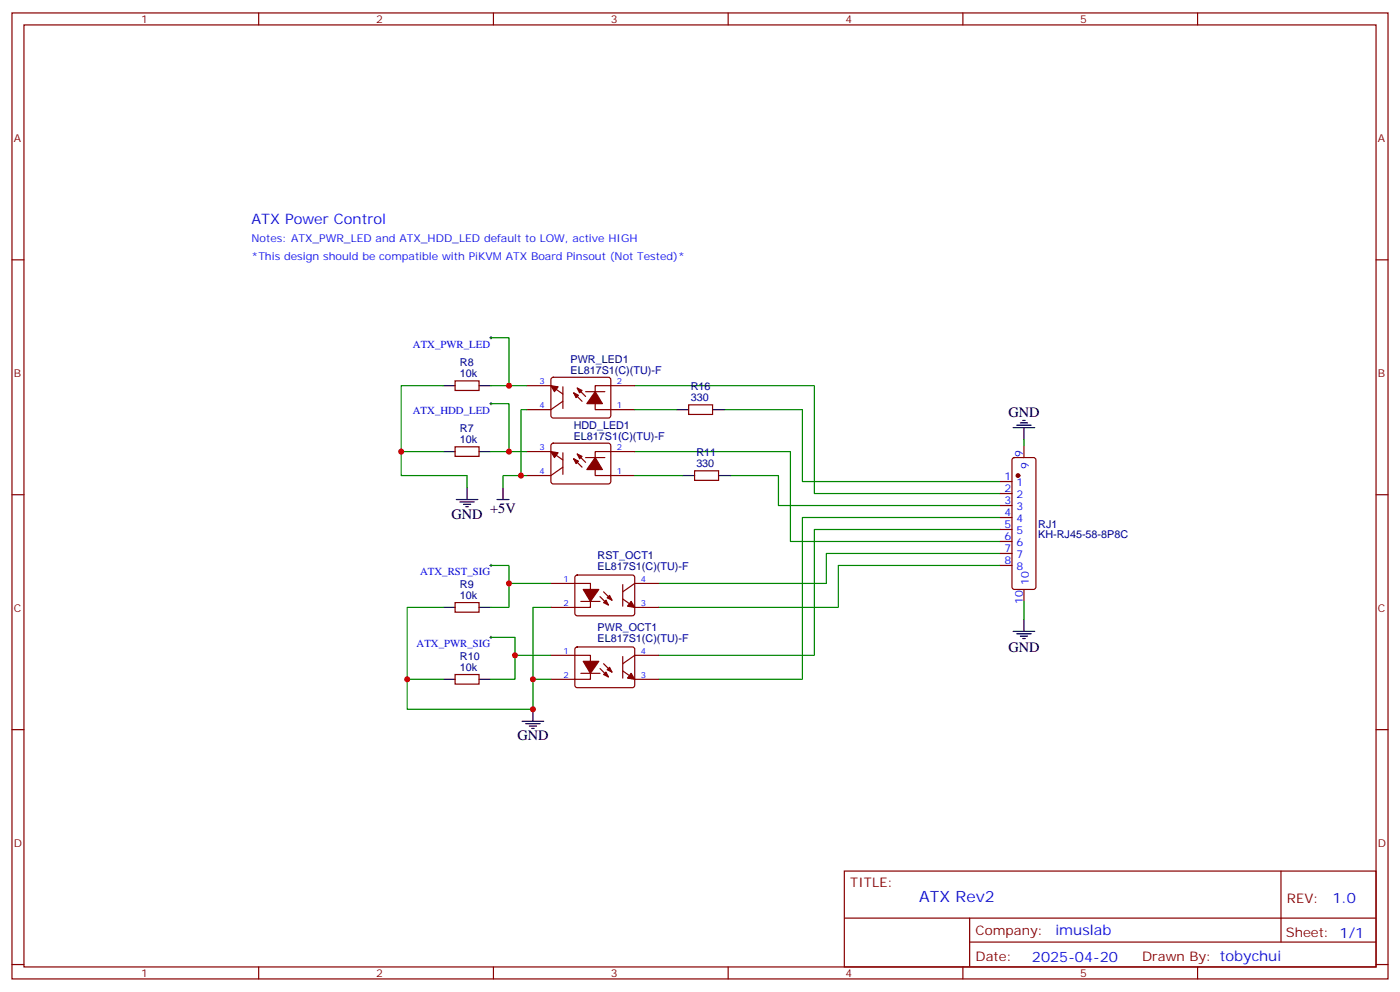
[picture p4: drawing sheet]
<svg xmlns="http://www.w3.org/2000/svg" width="412mm" height="292mm" viewBox="0 0 412 292" stroke-linecap="round" stroke-linejoin="round" font-family="sans-serif">
<g fill="none" stroke="#870000" stroke-width=".35">
<path d="M3.5 3.8h405.4v284.3h-405.4zM7.1 7.3h398.2v277.3h-398.2zM76.2 3.8v3.5M145.3 3.8v3.5M214.5 3.8v3.5M283.6 3.8v3.5M352.8 3.8v3.5M3.5 76.5h3.6M405.3 76.5h3.6M134.1 112.1h7v2.8h-7zM155.2 113.5h7.1l3.5 2.5M162.5 111.3l.5-.2h16.5l.4 .7v10.8l-.7 .4h-16.5l-.4-.7v-10.5z"/>
<path d="M165.8 113.9v6.3M165.8 118.1l-3.5 2.5h-7.1M169 115.6l2.4 2.5M170 114.2l2.5 2.5M172.5 115.3h5.7M187 113.5h-11.7v7.1h11.7M202.8 119.2h7.1v2.8h-7.1zM134.1 131.5h7v2.8h-7zM155.2 132.9h7.1l3.5 2.5M162.5 130.7l.5-.2h16.5l.4 .7v10.8l-.7 .5-16.5-.1-.4-.7v-10.5zM165.8 137.5l-3.5 2.5h-7.1M165.8 133.3v6.3"/>
<path d="M169 135l2.4 2.5M170 133.6l2.5 2.5M172.5 134.7h5.7M187 132.9h-11.7v7.1h11.7M204.6 138.6h7.1v2.8h-7.1zM298.3 134.9l.5-.2h5.6l.5 .2 .3 .5v37.4l-.3 .5-.5 .2h-5.6l-.5-.2-.2-.5v-37.4zM301.6 131.2v3.5M3.5 145.6h3.6M294.6 141.7h3.5M294.6 145.3h3.5M294.6 148.8h3.5M294.6 152.3h3.5"/>
<path d="M294.6 155.9h3.5M294.6 159.4h3.5M405.3 145.6h3.6M134.1 177.4h7v2.8h-7zM162.3 171.7h11.6v7.1h-11.6M169.6 169.5l.4-.2h16.5l.5 .7-.1 10.8-.6 .5-16.5-.1-.5-.6v-10.6zM171.1 177h5.6M176.7 175.6l2.5 2.5M177.8 174.2l2.5 2.5M183.4 176.3l3.6 2.5h7M183.4 172.1v6.3M194 171.7h-7l-3.6 2.5"/>
<path d="M294.6 162.9h3.5M294.6 166.4h3.5M301.6 173.5v3.5M134.1 198.5h7v2.9h-7zM162.3 192.9h11.6v7.1h-11.6M169.6 190.6l.4-.2 16.5 .1 .5 .6-.1 10.9-.6 .4h-16.5l-.5-.7v-10.6zM171.1 198.2h5.6M176.7 196.8l2.5 2.4M177.8 195.4l2.5 2.4M183.4 193.3v6.3M183.4 197.5l3.6 2.5h7M194 192.9h-7l-3.6 2.5"/>
<path d="M3.5 214.8h3.6M405.3 214.8h3.6M248.7 256.4h156.6v28.2h-156.6zM377.3 256.4v20.9M248.7 270.2h156.5M285.6 277.3h119.6M285.6 270.2v14.2M3.5 283.9h3.6M76.2 284.6v3.5M145.3 284.6v3.5M214.5 284.6v3.5M283.6 284.6v3.5"/>
<path d="M352.8 284.6v3.5M405.3 283.9h3.6"/>
</g>
<g fill="none" stroke="#008700" stroke-width=".35">
<path d="M144.6 99.4h5.3v14.1M130.5 113.5h-12.3v26.5h19.4v3.5M144.6 118.8h5.3v14.1M144.6 113.5h10.6M187 113.5h52.9v31.8h54.7M118.2 132.9h12.3M144.6 132.9h10.6M155.2 140h-7v3.5M155.2 120.6h-1.7v19.4M187 132.9h45.8v26.5h61.8M187 140h14.1M187 120.6h12.3"/>
<path d="M213.4 120.6h23v21.1h58.2M215.2 140h14.1v8.8h65.3M301.6 129.4v1.8M294.6 155.9h-54.7v37h-45.9M294.6 152.3h-58.2v47.7h-42.4M130.5 178.8h-10.6v21.2h10.6M144.6 166.4h5.3v5.3M162.3 171.7h-12.4v7.1h-5.3M162.3 178.8h-5.3v30h-37.1v-8.8M294.6 166.4h-47.7v12.4h-52.9M294.6 162.9h-51.2v8.8h-49.4M301.6 177v5.3"/>
<path d="M144.6 187.6h7.1v5.3M157 200h5.3M162.3 192.9h-10.6v7.1h-7.1"/>
</g>
<path d="M144.3 99.4h.7M144.6 99.1v.7M144.3 118.8h.7M144.6 118.5v.7M144.3 166.4h.7M144.6 166.1v.7M144.3 187.6h.7M144.6 187.3v.7" fill="none" stroke="#000" stroke-width=".29"/>
<g fill="#870000" stroke="#870000" stroke-width=".35">
<path d="M185.9 177l1.1 1.8-2.1-.4z"/>
<path d="M177.8 177.4l.7-.7 .7 1.4z"/>
<path d="M178.9 176l.7-.7 .7 1.4z"/>
<path d="M171.8 173.5h4.6l-2.5 3.5z"/>
<path d="M185.9 198.2l1.1 1.8-2.1-.4z"/>
<path d="M177.8 198.5l.7-.7 .7 1.4z"/>
<path d="M178.9 197.1l.7-.7 .7 1.4z"/>
<path d="M171.8 194.7h4.6l-2.5 3.5z"/>
<path d="M162.3 132.9l2.1 .4-1.1 1.4z"/>
<path d="M170 133.6l1.4 .7-.7 .7z"/>
<path d="M169 135l1.4 .7-.7 .8z"/>
<path d="M175.3 134.7l2.1 3.5h-4.5z"/>
<path d="M162.3 113.5l2.1 .4-1.1 1.4z"/>
<path d="M170 114.2l1.4 .7-.7 .7z"/>
<path d="M169 115.6l1.4 .7-.7 .8z"/>
<path d="M175.3 115.3l2.1 3.5h-4.5z"/>
<circle cx="299.9" cy="140" r=".53"/>
</g>
<g fill="none" stroke="#000" stroke-width=".35">
<path d="M130.5 113.5h3.6M141.1 113.5h3.5M130.5 132.9h3.6M141.1 132.9h3.5M199.3 120.6h3.5M201.1 140h3.5M209.9 120.6h3.5M211.7 140h3.5M298.4 125.9h6.4M299.5 125.2h4.2M300.6 124.5h2.1M301.3 123.8h.7"/>
<path d="M301.6 125.9v3.5M134.4 147h6.4M135.5 147.7h4.2M136.5 148.4h2.1M137.2 149.2h.7M137.6 143.5v3.5M146.4 147h3.5M148.2 143.5v3.5M130.5 178.8h3.6M141.1 178.8h3.5M130.5 200h3.6M141.1 200h3.5"/>
<path d="M298.4 185.8h6.4M299.5 186.5h4.2M300.6 187.3h2.1M301.3 188h.7M301.6 182.3v3.5M153.8 212.3h6.4M154.9 213h4.2M155.9 213.7h2.1M156.6 214.4h.7M157 208.8v3.5"/>
</g>
<g fill="#c00">
<circle cx="149.9" cy="113.5" r=".88"/>
<circle cx="149.9" cy="132.9" r=".88"/>
<circle cx="118.2" cy="132.9" r=".88"/>
<circle cx="153.5" cy="140" r=".88"/>
<circle cx="151.7" cy="192.9" r=".88"/>
<circle cx="149.9" cy="171.7" r=".88"/>
<circle cx="157" cy="200" r=".88"/>
<circle cx="119.9" cy="200" r=".88"/>
<circle cx="157" cy="208.8" r=".88"/>
</g>
<text font-size="4.6" fill="#00f" x="270.8" y="265.4">ATX Rev2</text>
<g font-size="4.2" fill="#00f">
<text x="74.1" y="65.9">ATX Power Control</text>
<text x="392.5" y="265.7">1.0</text>
<text x="310.9" y="275.2">imuslab</text>
<text x="304" y="283">2025-04-20</text>
</g>
<g font-size="4.2">
<text x="297" y="122.7">GND</text>
<text x="133" y="152.7">GND</text>
<text x="144.4" y="151">+5V</text>
<text x="297" y="191.9">GND</text>
<text x="152.4" y="217.9">GND</text>
</g>
<g font-size="3.9" fill="#800">
<text x="250.5" y="261">TITLE:</text>
<text x="379.1" y="265.7">REV:</text>
<text x="287.4" y="275.2">Company:</text>
<text x="378.7" y="275.8">Sheet: 1/1</text>
<text x="287.4" y="282.9">Date:</text>
<text x="336.4" y="282.9">Drawn By: tobychui</text>
</g>
<g font-size="3.2" fill="#800">
<text x="41.6" y="6.8">1</text>
<text x="110.8" y="6.8">2</text>
<text x="179.9" y="6.8">3</text>
<text x="249.1" y="6.8">4</text>
<text x="318.2" y="6.8">5</text>
<text x="4.1" y="41.9">A</text>
<text x="405.9" y="41.9">A</text>
<text x="4.1" y="111.1">B</text>
<text x="405.9" y="111.1">B</text>
<text x="4.1" y="180.2">C</text>
<text x="405.9" y="180.2">C</text>
<text x="4.1" y="249.3">D</text>
<text x="405.9" y="249.3">D</text>
<text x="41.6" y="287.6">1</text>
<text x="110.8" y="287.6">2</text>
<text x="179.9" y="287.6">3</text>
<text x="249.1" y="287.6">4</text>
<text x="318.2" y="287.6">5</text>
</g>
<g font-size="3.2" fill="#00f">
<text x="74.1" y="71.2">Notes: ATX_PWR_LED and ATX_HDD_LED default to LOW, active HIGH</text>
<text x="74.1" y="76.5">*This design should be compatible with PiKVM ATX Board Pinsout (Not Tested)*</text>
<text x="121.6" y="102.5">ATX_PWR_LED</text>
<text x="121.6" y="121.9">ATX_HDD_LED</text>
<text x="301.3" y="134.5" transform="rotate(-90 301.3 134.5)">9</text>
<text x="295.9" y="141.4">1</text>
<text x="299.4" y="143.2">1</text>
<text x="303" y="138" transform="rotate(-90 303 138)">9</text>
<text x="295.9" y="144.9">2</text>
<text x="295.9" y="148.4">3</text>
<text x="299.4" y="146.7">2</text>
<text x="295.9" y="152">4</text>
<text x="295.9" y="155.5">5</text>
<text x="299.4" y="150.2">3</text>
<text x="299.4" y="153.7">4</text>
<text x="295.9" y="159">6</text>
<text x="299.4" y="157.3">5</text>
<text x="299.4" y="160.8">6</text>
<text x="295.9" y="162.6">7</text>
<text x="295.9" y="166.1">8</text>
<text x="299.4" y="164.3">7</text>
<text x="299.4" y="167.9">8</text>
<text x="123.8" y="169.4">ATX_RST_SIG</text>
<text x="303" y="172.2" transform="rotate(-90 303 172.2)">10</text>
<text x="301.3" y="177.7" transform="rotate(-90 301.3 177.7)">10</text>
<text x="122.7" y="190.5">ATX_PWR_SIG</text>
</g>
<g font-size="3.2" fill="#000080">
<text x="135.5" y="107.8">R8</text>
<text x="168.1" y="106.9">PWR_LED1</text>
<text x="135.5" y="111.1">10k</text>
<text x="168.1" y="110">EL817S1(C)(TU)-F</text>
<text x="203.5" y="118.1">330</text>
<text x="203.5" y="114.9">R16</text>
<text x="135.5" y="130.5">10k</text>
<text x="135.5" y="127.2">R7</text>
<text x="169" y="129.4">EL817S1(C)(TU)-F</text>
<text x="169" y="126.3">HDD_LED1</text>
<text x="205.1" y="137.5">330</text>
<text x="205.1" y="134.3">R11</text>
<text x="305.9" y="155.3">RJ1</text>
<text x="305.9" y="158.5">KH-RJ45-58-8P8C</text>
<text x="176" y="167.7">EL817S1(C)(TU)-F</text>
<text x="176" y="164.5">RST_OCT1</text>
<text x="135.5" y="173.1">R9</text>
<text x="135.5" y="176.3">10k</text>
<text x="176" y="185.7">PWR_OCT1</text>
<text x="176" y="188.8">EL817S1(C)(TU)-F</text>
<text x="135.5" y="197.5">10k</text>
<text x="135.5" y="194.3">R10</text>
</g>
<g font-size="2.5" fill="#00f">
<text x="158.9" y="113.2">3</text>
<text x="181.7" y="113.2">2</text>
<text x="158.9" y="120.2">4</text>
<text x="181.7" y="120.2">1</text>
<text x="158.9" y="132.6">3</text>
<text x="181.7" y="132.6">2</text>
<text x="158.9" y="139.6">4</text>
<text x="181.7" y="139.6">1</text>
<text x="166" y="171.4">1</text>
<text x="188.7" y="171.4">4</text>
<text x="166" y="178.4">2</text>
<text x="188.7" y="178.4">3</text>
<text x="166" y="192.5">1</text>
<text x="188.7" y="192.5">4</text>
<text x="166" y="199.6">2</text>
<text x="188.7" y="199.6">3</text>
</g>
</svg>
